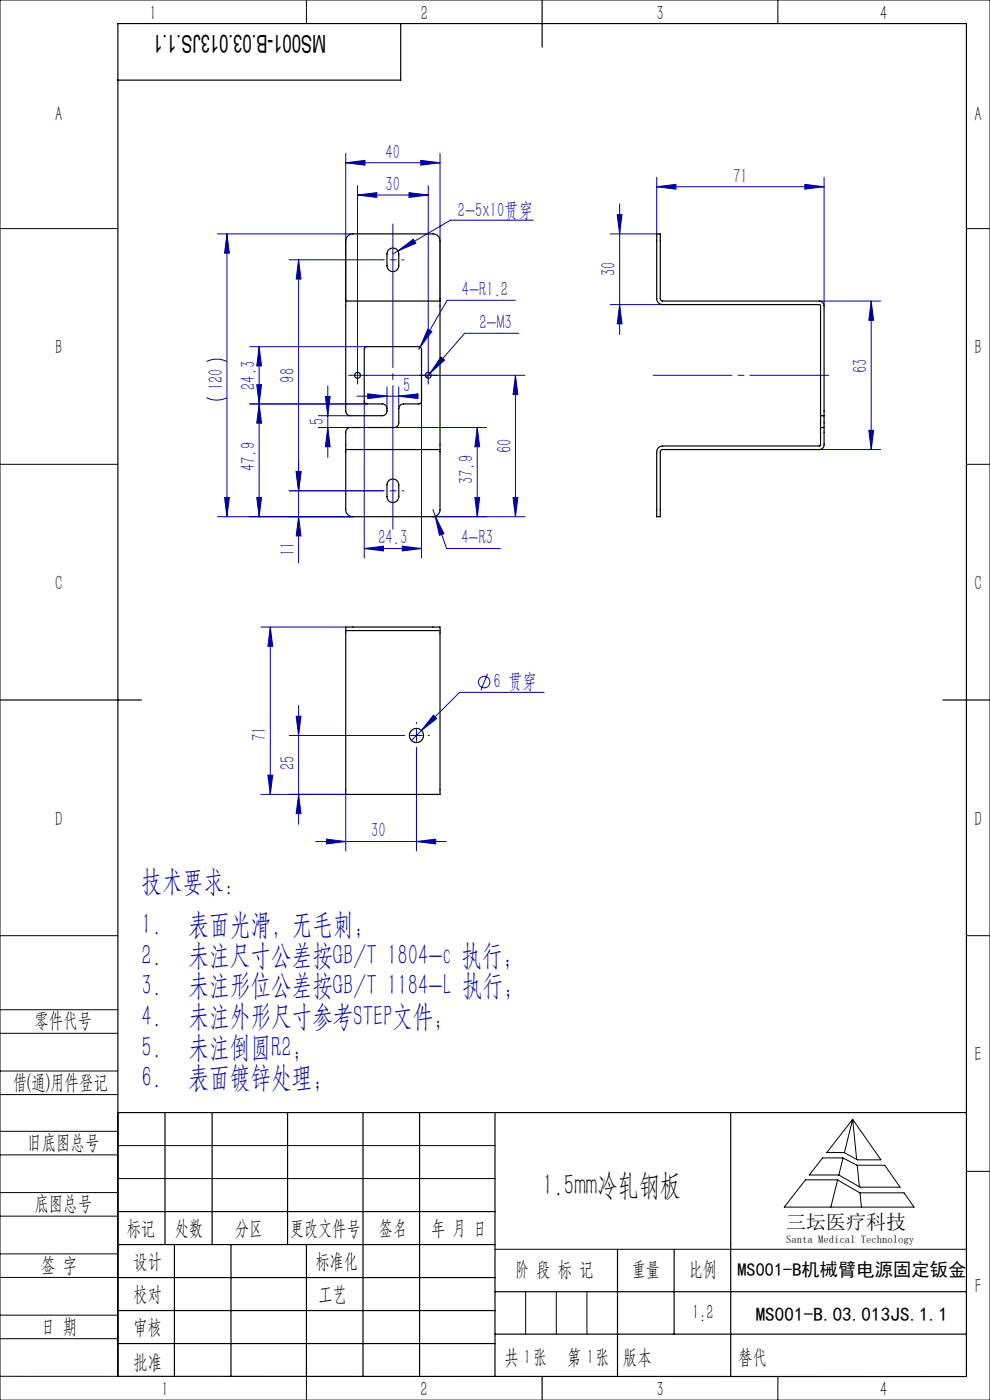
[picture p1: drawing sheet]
<svg xmlns="http://www.w3.org/2000/svg" width="210mm" height="297mm" viewBox="0 0 210 297" stroke-linecap="round" stroke-linejoin="round" font-family="sans-serif">
<g fill="none" stroke="#0000a0" stroke-width=".21">
<path d="M73.3 34.5l4.1-.5v1zM73.3 32.5v31.4M73.3 34.5h20M75.8 39.4v38.3M89.3 34l4 .5-4 .5zM90.8 39.4v38.3M93.3 32.5v31.4M139.3 39.6l4.1-.5v1zM139.3 37.6v12h-9.9M139.3 39.6h35.5M170.7 39.1l4.1 .5-4.1 .5zM174.8 37.6v27.3"/>
<path d="M46.1 49.6h28.7M48.1 49.6v60M48.1 49.6l.5 4.1h-1zM61.3 55.1h19.8M63.3 55.1l.5 4.1h-1zM63.3 55.1v64.3M75.8 41.4l4.1-.5v1zM75.8 41.4h15M84.4 53.2l3.3-2.5 .5 .9zM84.4 53.2l-1.1 .7M86.8 40.9l4 .5-4 .5zM113.1 46.7h-17.6l-11.1 6.5"/>
<path d="M130.9 45.5h1l-.5 4.1zM131.4 43.3v27.7M43.8 76.7a4.8 4.8 0 0 1 4.3 0M53 73.5h24.8M55 73.5l.5 4.1h-1zM55 73.5v36.1M74.6 79.6h2.5M75.8 78.4v2.5M77.7 79.6h33.6M90.7 69.8l.9 .5-2.5 3.3zM90.8 78.4v2.5M93.5 75.7l.8 .7-3.1 2.7z"/>
<path d="M109.3 63.7h-14.5l-6 10.4M109.3 79.6v30M109.3 79.6l.5 4.1h-1zM110.1 70.7h-11.5l-8.2 9.4M129.4 64.6h11.2M131.4 64.6l.5 4.1h-1zM173.8 63.9h13M184.8 63.9l.5 4h-1zM184.8 63.9v31.5M43.8 84.4a4.8 4.8 0 0 0 4.3 0M53 85.7h24.8M54.5 81.6h1l-.5 4.1z"/>
<path d="M55 85.7l.5 4.1h-1zM67.5 90.7h6.8M67.5 88.2h6.8M69 84.1h1l-.5 4.1zM69.5 90.7l.5 4.1h-1zM69.5 81.8v15.2M75.7 84h12.9M77.3 85.1v33.3M78 83.5l4.1 .6-4.1 .5zM82.1 82.1v4.6M83.6 90.7h19.6M84.6 84.1l4.1-.6v1.1z"/>
<path d="M84.6 82.1v4.6M89.4 85.1v33.3M101.2 90.7l.5 4.1h-1zM101.2 90.7v18.9M173.8 95.4h13M184.3 91.3h1l-.5 4.1zM46.1 109.6h28.7M47.6 105.5h1l-.5 4.1zM54.5 105.5h1l-.5 4.1zM61.3 104.1h19.8M62.8 100h1l-.5 4.1zM63.3 109.6l.5 4.1h-1z"/>
<path d="M77.3 116.4l4-.5v1zM77.3 116.4h12.1M85.3 115.9l4.1 .5-4.1 .5zM91.8 108.1l2.9 8.3h11.5M91.8 109.6h19.5M92.3 109.5l1.9 3.7-1 .4zM100.7 105.5h1l-.5 4.1zM108.8 105.5h1l-.5 4.1zM55.3 133h18M57.3 133l.5 4.1h-1zM57.3 133v35.5M61.3 156h24.3"/>
<path d="M62.8 151.9h1l-.5 4.1zM63.3 149.7v25.2M87.1 156h2.5M88.3 154.8v2.5M88.3 158.8v21.7M91.9 151.7l.7 .7-3.2 2.6zM103.4 143l-1.4 3.4M115.4 146.9h-17.9l-10.2 10.2M55.3 168.5h18v12M56.8 164.4h1l-.5 4.1zM63.3 168.5l.5 4.1h-1zM67 178.5h27.7"/>
<path d="M69.3 178l4 .5-4 .5zM88.3 178.5l4.1-.5v1z"/>
<circle cx="102.7" cy="144.7" r="1.21"/>
</g>
<path d="M74.6 79.6h-.6M75.8 78.4v-.7M77.1 79.6h.6M89.6 79.6h-.6M90.8 78.4v-.7M92.1 79.6h.6M75.8 80.9v.6M90.8 80.9v.6M85.8 156h-.2M88.3 153.5v-.2M88.3 158.5v.3M90.8 156h.3" fill="none" stroke="#0000a0" stroke-width=".21" stroke-dasharray="30.5 1.3 1.3 1.3"/>
<path d="M83.3 47.3v65.2" fill="none" stroke="#0000a0" stroke-width=".21" stroke-dasharray="30.5 1.3 1.3 1.3" stroke-dashoffset="-.2"/>
<path d="M175.8 79.6h-37.2" fill="none" stroke="#0000a0" stroke-width=".21" stroke-dasharray="30.5 1.3 1.3 1.3" stroke-dashoffset="13.8"/>
<g fill="none" stroke="#000" stroke-width=".21">
<path d="M0 0h210v297h-210zM65 0v5M165 0v5M0 48.5h25M205 48.5h5M0 98.5h25M205 98.5h5M0 198.5h25M205 198.5h5M0 214.2h25M0 219.2h25M0 232.2h25"/>
<path d="M0 227.2h25M0 240h25M25 236v56h-25M180.9 237.5l6 8.6h-5l-2.9-1.6h-3.6zM180.9 237.5l-1.8 7M180.9 237.5l.8 8.5M0 245h25M0 258h25M0 253h25M25 243h80M25 250h80M170.9 250.3h6.7l4.8 2.8h9.4l2.1 3h-27.5z"/>
<path d="M174.5 245.6h4.3l3 1.6h5.9l3.2 4.7h-8.5l-4.5-2.6h-6.2zM177.7 250.3l-1.5 5.8M178.8 245.7l-.9 3.6M181.8 247.2l.5 4.6M182.4 253.1l.3 3M205 248.5h5M0 271h25M0 266h25M0 279h25M105 265h100M111.5 274v9M118 274v9"/>
<path d="M124.5 274v9M0 284h25M65 292v5M153.7 292h.1M165 292v5"/>
</g>
<g fill="none" stroke="#000" stroke-width=".25">
<path d="M85 5v12h-60M115 0v10M0 148.5h30M200 148.5h10M25 236h180M35 236v28M45 236v28M61 236v28M77 236v56M89 236v56M105 236v56M155 236v56"/>
<path d="M25 257h80M25 264h80M25 271h80M25 278h80M37 264v28M49 264v28M65 264v28M105 274h100M131 265v27M143 265v18M25 292h180v-287h-180v287M25 285h80"/>
<path d="M105 283h100M115 292v5"/>
</g>
<path d="M81.1 55.1h4.6M81.1 104.1h4.6" fill="none" stroke="#0000a0" stroke-width=".21" stroke-dasharray="30.5 1.3 1.3 1.3" stroke-dashoffset="30.1"/>
<g fill="#0000a0">
<path d="M62.8 100h1l-.5 4.1zM63.3 55.1l.5 4.1h-1z"/>
<path d="M62.8 100h1l-.5 4.1zM63.3 109.6l.5 4.1h-1z"/>
<path d="M73.3 34.5l4.1-.5v1zM89.3 34l4 .5-4 .5zM75.8 41.4l4.1-.5v1zM86.8 40.9l4 .5-4 .5zM93.5 75.7l-2.3 3.4 3.1-2.7zM92.3 109.5l.9 4.1 1-.4zM90.7 69.8l-1.6 3.8 2.5-3.3zM77.3 116.4l4-.5v1zM85.3 115.9l4.1 .5-4.1 .5zM78 83.5l4.1 .6-4.1 .5zM84.6 84.1l4.1-.6v1.1zM84.4 53.2l3.8-1.6-.5-.9zM139.3 39.6l4.1-.5v1zM170.7 39.1l4.1 .5-4.1 .5zM69.3 178l4 .5-4 .5zM88.3 178.5l4.1-.5v1zM91.9 151.7l-2.5 3.3 3.2-2.6z"/>
<path d="M100.7 105.5h1l-.5 4.1zM101.2 90.7l.5 4.1h-1zM54.5 81.6h1l-.5 4.1zM55 73.5l.5 4.1h-1z"/>
<path d="M48.1 49.6l.5 4.1h-1zM47.6 105.5h1l-.5 4.1zM69 84.1h1l-.5 4.1zM69.5 90.7l.5 4.1h-1zM55 85.7l.5 4.1h-1zM54.5 105.5h1l-.5 4.1zM109.3 79.6l.5 4.1h-1zM108.8 105.5h1l-.5 4.1zM184.8 63.9l.5 4h-1zM184.3 91.3h1l-.5 4.1zM130.9 45.5h1l-.5 4.1zM131.4 64.6l.5 4.1h-1zM62.8 151.9h1l-.5 4.1zM63.3 168.5l.5 4.1h-1zM57.3 133l.5 4.1h-1zM56.8 164.4h1l-.5 4.1z"/>
</g>
<g fill="none" stroke="#000" stroke-width=".25">
<path d="M82.5 53a1.25 1.25 0 0 1 1.3-.3 1.25 1.25 0 0 1 .8 1.2v2.5a1.25 1.25 0 0 1-1.3 1.2 1.25 1.25 0 0 1-1.2-1.2v-2.8zM73.3 63.9v23.3a1 1 0 0 0 1 1h6.8a1.27 1.27 0 0 0 1-1.3 1.27 1.27 0 0 0-1-1.2h-3.3a.57 .57 0 0 1-.5-.6v-11a.57 .57 0 0 1 .5-.6h11a.57 .57 0 0 1 .6 .6v11a.57 .57 0 0 1-.6 .6h-3.2a1 1 0 0 0-1 1v3a1 1 0 0 1-1 1h-9.3a1 1 0 0 0-1 1v3.7M73.3 63.9v-12.8a1.5 1.5 0 0 1 1.5-1.5h17a1.5 1.5 0 0 1 1.5 1.5v12.8M73.3 63.9h20M93.3 63.9v31.5M73.3 95.4v12.7a1.5 1.5 0 0 0 1.5 1.5h17a1.5 1.5 0 0 0 1.5-1.5v-12.7M73.3 95.4h20M174.1 90.7v3.7l-.2 .2h-33.3a1.25 1.25 0 0 0-1.3 1.3v13.7h.8v-13.7l.3-.5h33.4a1 1 0 0 0 1-1v-3.7M174.1 88.2v-23.3l-.2-.2-33.3-.1a1.25 1.25 0 0 1-1.3-1.2v-13.8h.8v13.8l.3 .4 33.4 .1a1 1 0 0 1 1 1v23.3M174.1 88.2v2.5M174.1 90.7h.7M174.1 88.2h.7"/>
<path d="M174.8 88.2v2.5M82.5 102a1.25 1.25 0 0 1 1.3-.3 1.25 1.25 0 0 1 .8 1.2v2.5a1.25 1.25 0 0 1-1.3 1.2 1.25 1.25 0 0 1-1.2-1.2v-2.8zM73.3 133.8v-.8h20v.8M73.3 133.8h20M73.3 133.8v34.7h20v-34.7"/>
<circle cx="75.8" cy="79.6" r=".63"/>
<circle cx="90.8" cy="79.6" r=".63"/>
<circle cx="88.3" cy="156" r="1.5"/>
</g>
<g font-size="6.3" fill="#0000a0">
<text x="30" y="189">技术要求：</text>
<text x="30" y="198.2">1.</text>
<text x="40" y="198.2">表面光滑，无毛刺；</text>
<text x="30" y="204.7">2.</text>
<text x="40" y="204.7">未注尺寸公差按GB/T 1804-c 执行；</text>
<text x="30" y="211.2">3.</text>
<text x="40" y="211.2">未注形位公差按GB/T 1184-L 执行；</text>
<text x="30" y="217.7">4.</text>
<text x="40" y="217.7">未注外形尺寸参考STEP文件；</text>
<text x="30" y="224.2">5.</text>
<text x="40" y="224.2">未注倒圆R2；</text>
<text x="30" y="230.7">6.</text>
<text x="40" y="230.7">表面镀锌处理；</text>
</g>
<text font-size="6.3" x="115.2" y="253.6">1.5mm冷轧钢板</text>
<text font-size="5.2" x="69.2" y="7.3" transform="rotate(-180 69.2 7.3)">MS001-B.03.013JS.1.1</text>
<g font-size="4.4" fill="#010000">
<text x="31.7" y="4.1">1</text>
<text x="89.2" y="4.1">2</text>
<text x="139.2" y="4.1">3</text>
<text x="186.7" y="4.1">4</text>
<text x="156.6" y="289.5">替代</text>
</g>
<g font-size="4.4">
<text x="11.7" y="25.7">A</text>
<text x="206.7" y="25.7">A</text>
<text x="11.7" y="75.2">B</text>
<text x="206.7" y="75.2">B</text>
<text x="11.7" y="125.2">C</text>
<text x="206.7" y="125.2">C</text>
<text x="11.7" y="175.2">D</text>
<text x="206.7" y="175.2">D</text>
<text x="7.3" y="217.9">零件代号</text>
<text x="206.7" y="225.2">E</text>
<text x="2.7" y="231">借(通)用件登记</text>
<text x="5.8" y="243.7">旧底图总号</text>
<text x="7.3" y="256.8">底图总号</text>
<text x="26.9" y="261.9">标记</text>
<text x="37.1" y="261.9">处数</text>
<text x="49.9" y="261.9">分区</text>
<text x="61.5" y="261.9">更改文件号</text>
<text x="80.4" y="261.9">签名</text>
<text x="91.5" y="261.9">年 月 日</text>
<text x="8.7" y="269.8">签 字</text>
<text x="28.3" y="268.9">设计</text>
<text x="66.9" y="268.9">标准化</text>
<text x="109.3" y="270.8">阶 段 标 记</text>
<text x="134" y="270.8">重量</text>
<text x="146.1" y="270.8">比例</text>
<text x="206.8" y="274.2">F</text>
<text x="28.3" y="276">校对</text>
<text x="67.6" y="276">工艺</text>
<text x="146.8" y="279.8">1:2</text>
<text x="8.7" y="282.9">日 期</text>
<text x="28.4" y="283">审核</text>
<text x="28.3" y="290.4">批准</text>
<text x="107" y="289.5">共 张</text>
<text x="111.1" y="289.5">1</text>
<text x="120.3" y="289.5">第 张</text>
<text x="124.5" y="289.5">1</text>
<text x="132.1" y="289.5">版本</text>
<text x="34.2" y="296.2">1</text>
<text x="89.2" y="296.2">2</text>
<text x="139.2" y="296.2">3</text>
<text x="186.7" y="296.2">4</text>
</g>
<g font-size="4.4" fill="#0000a0">
<text x="81.8" y="33.7">40</text>
<text x="81.8" y="40.5">30</text>
<text x="155.5" y="38.7">71</text>
<text x="97.1" y="46">2-5x10贯穿</text>
<text x="130.6" y="58.7" transform="rotate(-90 130.6 58.7)">30</text>
<text x="98" y="62.8">4-R1.2</text>
<text x="101.7" y="69.8">2-M3</text>
<text x="47.3" y="82.8" transform="rotate(-90 47.3 82.8)">120</text>
<text x="54.1" y="82.7" transform="rotate(-90 54.1 82.7)">24.3</text>
<text x="62.5" y="81.1" transform="rotate(-90 62.5 81.1)">98</text>
<text x="85.5" y="83.2">5</text>
<text x="183.9" y="79.2" transform="rotate(-90 183.9 79.2)">63</text>
<text x="68.7" y="90.2" transform="rotate(-90 68.7 90.2)">5</text>
<text x="54.1" y="99.9" transform="rotate(-90 54.1 99.9)">47.9</text>
<text x="108.5" y="96.2" transform="rotate(-90 108.5 96.2)">60</text>
<text x="100.4" y="102.7" transform="rotate(-90 100.4 102.7)">37.9</text>
<text x="62.5" y="117.9" transform="rotate(-90 62.5 117.9)">11</text>
<text x="80.3" y="115.5">24.3</text>
<text x="97.9" y="115.5">4-R3</text>
<text x="104.7" y="146">6 贯穿</text>
<text x="56.5" y="157.1" transform="rotate(-90 56.5 157.1)">71</text>
<text x="62.5" y="163.3" transform="rotate(-90 62.5 163.3)">25</text>
<text x="78.7" y="177.7">30</text>
</g>
<text font-size="4.2" x="166.8" y="260.7">三坛医疗科技</text>
<text font-size="4.1" x="160.3" y="280.2">MS001-B.03.013JS.1.1</text>
<text font-size="3.9" x="156.4" y="270.8">MS001-B机械臂电源固定钣金</text>
<text font-size="2.3" x="166.8" y="263.6">Santa Medical Technology</text>
</svg>
